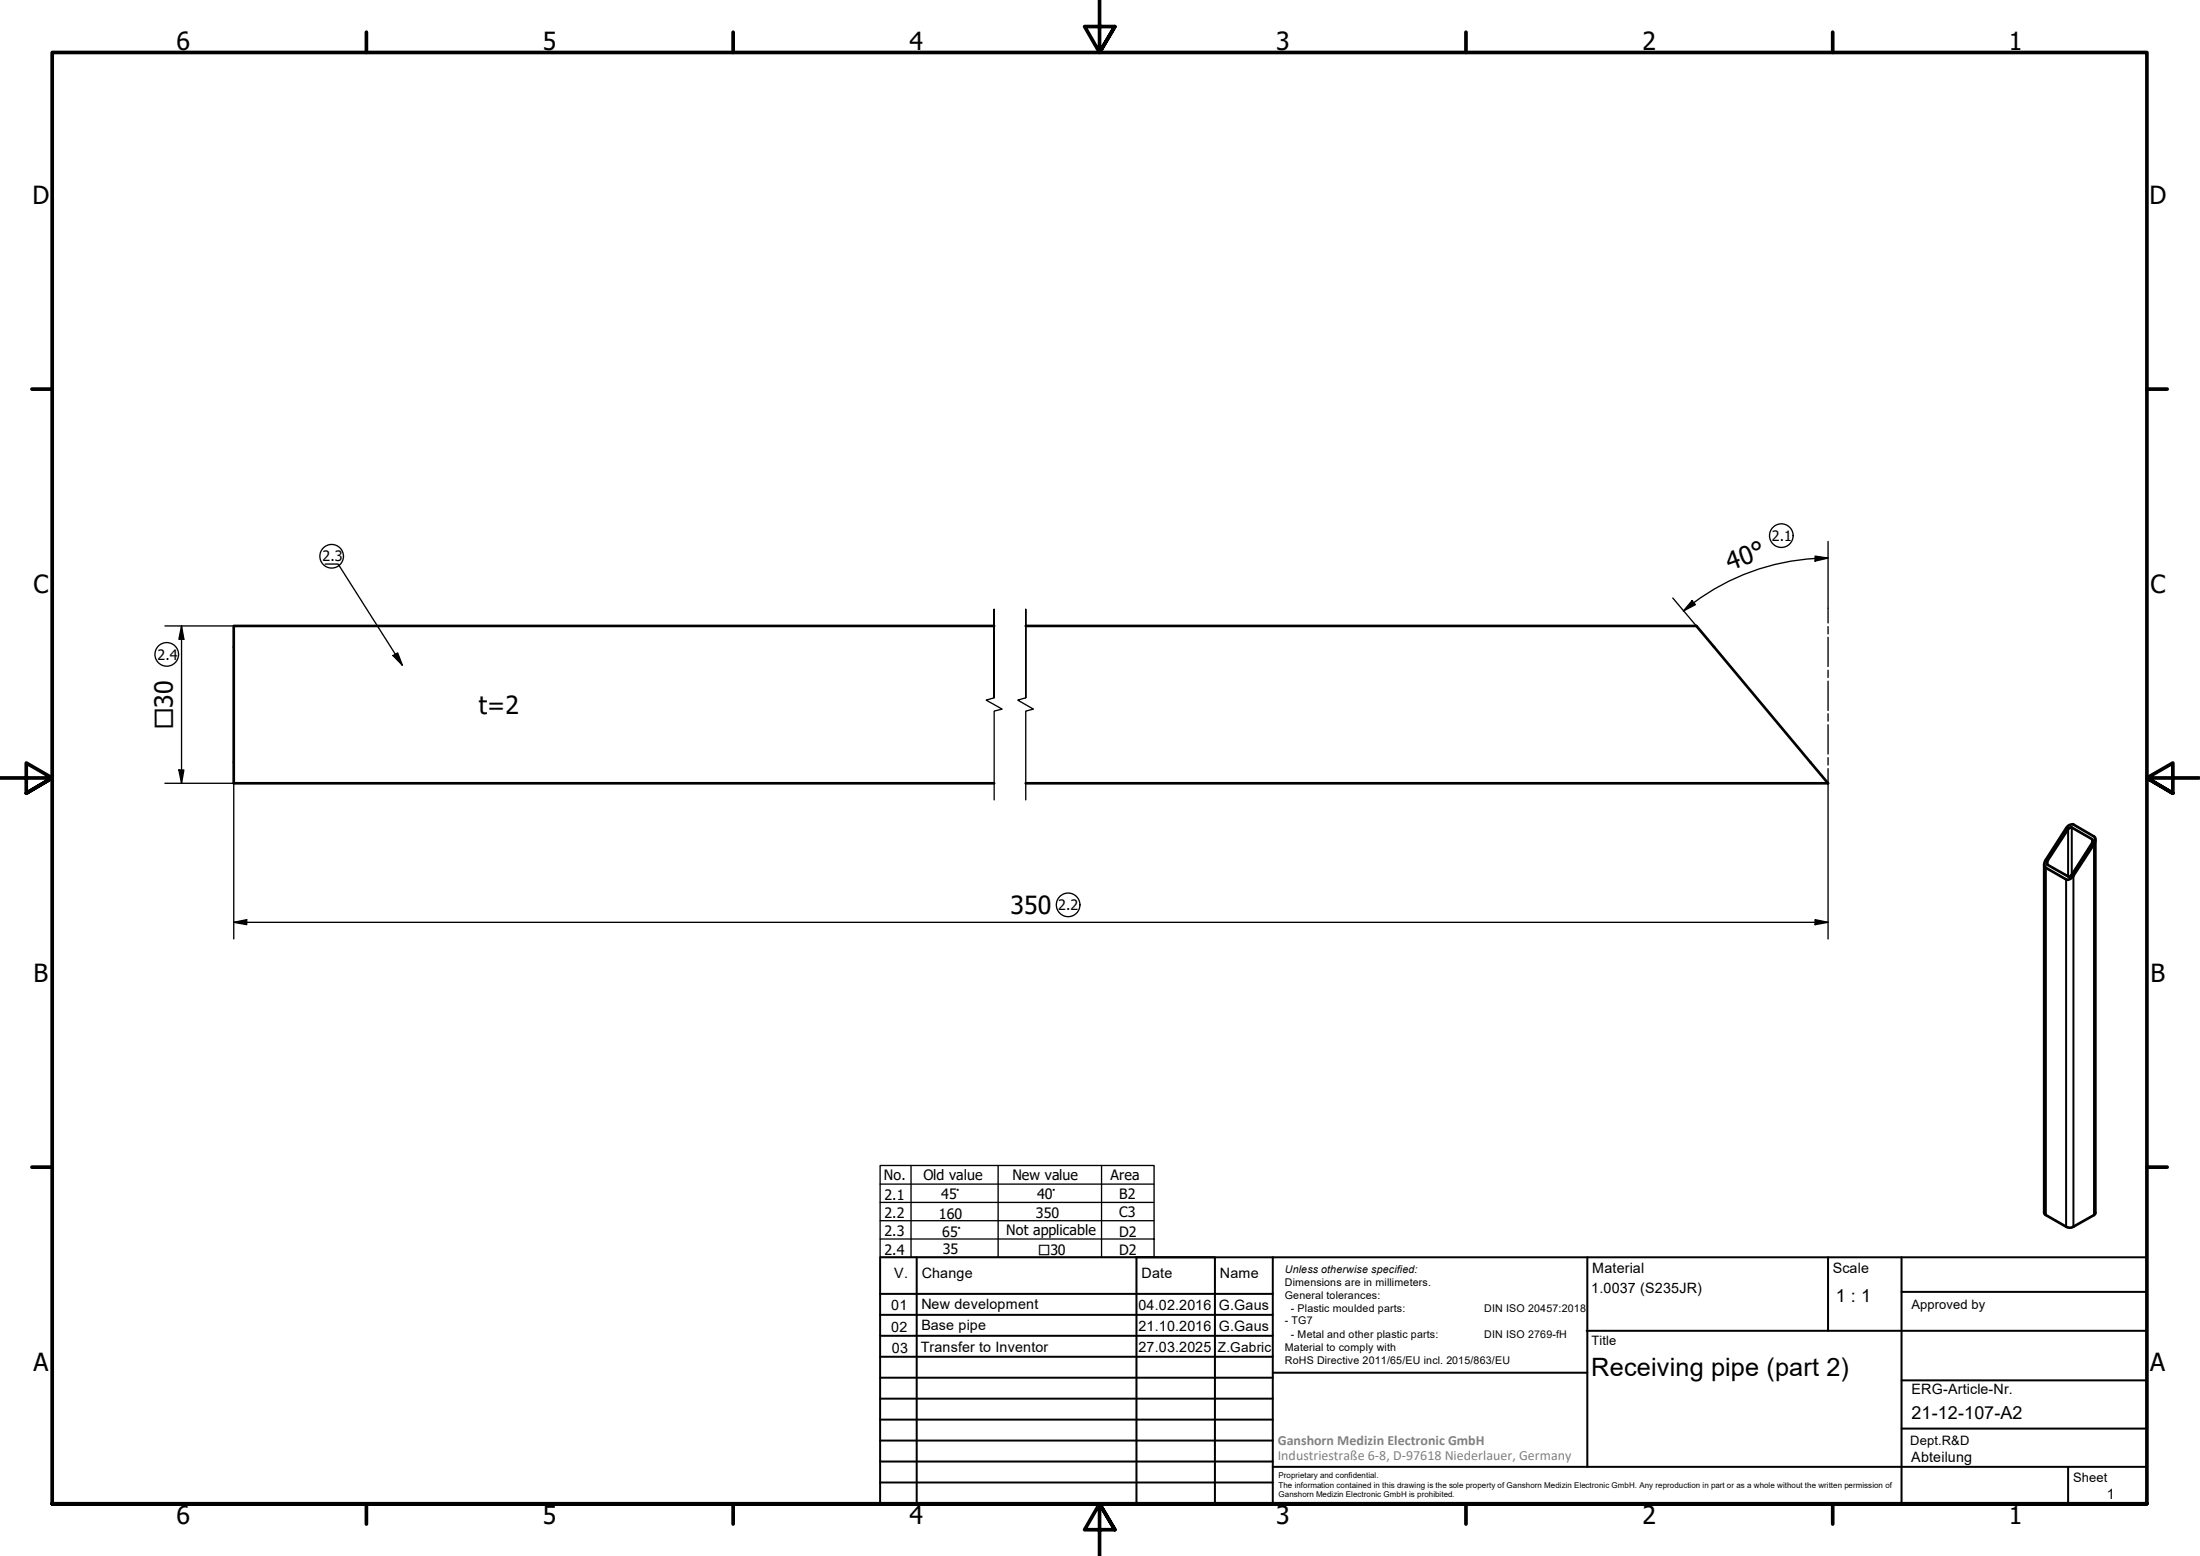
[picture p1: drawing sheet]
<svg xmlns="http://www.w3.org/2000/svg" width="420mm" height="297mm" viewBox="0 0 420 297" stroke-linecap="round" stroke-linejoin="round" font-family="sans-serif">
<!-- layer: Break Line (ISO) -->
<path d="M189.9 133.2v-16.9v16.9l-1.6 .5 3.1 1.7-1.5 .3v17M195.9 133.2v-16.9v16.9l-1.5 .5 3 1.7-1.5 .3v17" fill="none" stroke="#000" stroke-width=".25"/>
<!-- layer: Visible (ISO) -->
<path d="M189.9 119.5h-145.3v30h145.3M195.9 119.5h128.1l25.1 30h-153.2M395 157.6l.8-.3 .2 .1 3.9 2.3a1.14 1.14 0 0 1 0 1.4l-4.4 6.6a.85 .85 0 0 1-.9 .2l-3.9-2.2a1.06 1.06 0 0 1 0-1.6zM395.1 158.2l.4-.3 4.2 2.4v.5l-4 6.2-.5 .4-4.2-2.3-.1-.3 .1-.5zM400.2 160.3v71.4l-.3 .3-4.4 2.4-.9-.2-3.9-2.2-.3-.5v-66.5" fill="none" stroke="#000" stroke-width=".51"/>
<!-- layer: Visible Narrow (ISO) -->
<path d="M395 158.3v9M395.7 158v9M390.7 165.7v66.3M391 164.3v.8M394.6 167.9v66.3M396 167.2v67M399.5 160.2v.8M399.9 161.1v70.9" fill="none" stroke="#000" stroke-width=".38"/>
<!-- layer: Border (ISO) -->
<g fill="none" stroke="#000" stroke-width=".7">
<path d="M70 6.1v3.9M140 6.1v3.9M210 0v10l-2.9-4.9h5.8l-2.9 4.9 2.9-4.9M280 6.1v3.9M350 6.1v3.9M6.1 74.3h3.9M410 74.3h3.9M0 148.5h10l-5-2.8v5.7l5-2.9-5 2.9M420 148.5h-10l5-2.8v5.7l-5-2.9 5 2.9M6.1 222.8h3.9M410 222.8h3.9M10 287.1v-277.1h400v277.1h-400h400"/>
<path d="M70 287.1v3.8M140 287.1v3.8M212.9 292l-2.9-4.9 2.9 4.9h-5.8l2.9-4.9v9.9M280 287.1v3.8M350 287.1v3.8"/>
</g>
<!-- layer: TitleBlock -->
<g fill="none" stroke="#000" stroke-width=".38">
<path d="M168.1 251h75M168.1 247h75M168.1 255h75M168.1 259h75M175.1 240v47M216.9 240h15M217 240v47M232 240v47M243.1 240.1v46.9h-75v-47h241.9v47.1h-167M303 254h107M303.1 240v40M349.1 240v14"/>
<path d="M363.2 240v47.1M363.2 246.6h46.8M168.1 271h75M168.1 263h75M168.1 267h75M168.1 275h75M168.1 279h75M243.1 262.1h60M363.2 272.7h46.8M363.2 263.5h46.8M168.1 283h75M216.9 287h15"/>
<path d="M243.1 280h166.9M395 280.1v7"/>
</g>
<!-- layer: Sketch Geometry (ISO) -->
<g fill="none" stroke="#000" stroke-width=".25">
<path d="M349.1 116.1v2.8M349.1 119.6v1.4M349.1 121.7v5.5M349.1 127.9v1.4M349.1 130v5.6M349.1 136.3v1.4M349.1 138.4v5.5M349.1 144.6v1.4M349.1 146.7v2.8M168.1 236.5h52.3v3.5h-52.3zM168.1 236.5v-14h52.3v14M168.1 233h52.3"/>
<path d="M168.1 229.5h52.3M168.1 226h52.3M174 222.5v17.5M190.6 222.5v17.5M210.4 222.5v17.5"/>
<circle cx="63.3" cy="106.2" r="2.25"/>
<circle cx="340.2" cy="102.3" r="2.25"/>
<circle cx="31.8" cy="124.9" r="2.25"/>
<circle cx="204" cy="172.7" r="2.25"/>
</g>
<!-- layer: Dimension (ISO) -->
<g fill="none" stroke="#000" stroke-width=".25">
<path d="M31.5 119.5h13.1M34.7 119.5l.4 2.5h-.9zM34.7 119.5v30M319.5 114.2l7.8 9.3M323.2 114.7l.6 .7-2.3 1.2zM323.5 115l-2 1.6M346.6 106.2l2.5 .3-2.5 .6zM346.7 106.6a43 43 0 0 0-23.2 8.4M349.1 103.4v12.7M349.1 106.5l-2.5 .2M31.5 149.5h13.1M34.2 147h.9l-.4 2.5z"/>
<path d="M44.6 145.5v33.7M349.1 149.5v29.7M44.6 176.1l2.5-.5v.9zM44.6 176.1h304.5M346.6 175.6l2.5 .5-2.5 .4z"/>
</g>
<path d="M323.2 114.7l.6 .7-2.3 1.2zM346.6 106.2l2.5 .3-2.5 .6zM34.7 119.5l.4 2.5h-.9zM34.2 147h.9l-.4 2.5zM44.6 176.1l2.5-.5v.9zM346.6 175.6l2.5 .5-2.5 .4z" fill="#000"/>
<!-- layer: Symbol (ISO) -->
<path d="M62.1 107.7h2.5l12.2 19.3M75.1 125.1l.8-.5 .9 2.4z" fill="none" stroke="#000" stroke-width=".25"/>
<path d="M75.1 125.1l.8-.5 .9 2.4z" fill="#000"/>
<g font-size="4.8">
<text x="33.7" y="9.6">6</text>
<text x="103.7" y="9.6">5</text>
<text x="173.7" y="9.6">4</text>
<text x="243.7" y="9.6">3</text>
<text x="313.7" y="9.6">2</text>
<text x="383.7" y="9.6">1</text>
<text x="6.2" y="38.9">D</text>
<text x="410.5" y="38.9">D</text>
<text x="6.4" y="113.1">C</text>
<text x="330.4" y="109" transform="rotate(-20 330.4 109)">40°</text>
<text x="410.7" y="113.1">C</text>
<text x="91.4" y="136.4">t=2</text>
<text x="193" y="174.4">350</text>
<text x="6.4" y="187.4">B</text>
<text x="410.7" y="187.4">B</text>
<text x="6.4" y="261.7">A</text>
<text x="303.9" y="262.7">Receiving pipe (part 2)</text>
<text x="410.7" y="261.7">A</text>
<text x="33.7" y="290.9">6</text>
<text x="103.7" y="290.9">5</text>
<text x="173.7" y="290.9">4</text>
<text x="243.7" y="290.9">3</text>
<text x="313.7" y="290.9">2</text>
<text x="383.7" y="290.9">1</text>
</g>
<text font-size="4.6" x="33" y="139.2" transform="rotate(-90 33 139.2)">□30</text>
<g font-size="3.4">
<text x="350.6" y="248.5">1 : 1</text>
<text x="365.1" y="270.9">21-12-107-A2</text>
</g>
<g font-size="2.7">
<text x="61.6" y="107.2">2.3</text>
<text x="338.4" y="103.2">2.1</text>
<text x="30.1" y="125.9">2.4</text>
<text x="202.1" y="173.8">2.2</text>
<text x="168.8" y="225.3">No.</text>
<text x="176.3" y="225.3">Old value</text>
<text x="193.4" y="225.3">New value</text>
<text x="212.1" y="225.2">Area</text>
<text x="168.9" y="229">2.1</text>
<text x="168.9" y="232.5">2.2</text>
<text x="179.3" y="232.6">160</text>
<text x="179.8" y="228.9">45°</text>
<text x="197.8" y="232.5">350</text>
<text x="198.1" y="228.9">40°</text>
<text x="213.7" y="229">B2</text>
<text x="213.7" y="232.3">C3</text>
<text x="168.9" y="236">2.3</text>
<text x="168.9" y="239.6">2.4</text>
<text x="180" y="236.1">65°</text>
<text x="180.1" y="239.4">35</text>
<text x="192.2" y="235.8">Not applicable</text>
<text x="213.7" y="236.1">D2</text>
<text x="213.7" y="239.6">D2</text>
<text x="170.8" y="244">V.</text>
<text x="176" y="244">Change</text>
<text x="218" y="244">Date</text>
<text x="233" y="244">Name</text>
<text x="304.1" y="243">Material</text>
<text x="350" y="243.1">Scale</text>
<text x="170.2" y="250">01</text>
<text x="176" y="249.9">New development</text>
<text x="217.4" y="250">04.02.2016</text>
<text x="232.8" y="250">G.Gaus</text>
<text x="303.9" y="246.8">1.0037 (S235JR)</text>
<text x="170.2" y="254.3">02</text>
<text x="176" y="253.9">Base pipe</text>
<text x="217.4" y="254.1">21.10.2016</text>
<text x="232.8" y="254">G.Gaus</text>
<text x="170.3" y="258.4">03</text>
<text x="175.8" y="258.1">Transfer to Inventor</text>
<text x="217.4" y="258">27.03.2025</text>
<text x="365.1" y="266.1">ERG-Article-Nr.</text>
<text x="365" y="279">Abteilung</text>
<text x="402.3" y="286.2">1</text>
</g>
<g font-size="2.7" fill="#808080">
<text x="244" y="275.8">Ganshorn Medizin Electronic GmbH</text>
<text x="244" y="278.7">Industriestraße 6-8, D-97618 Niederlauer, Germany</text>
</g>
<g font-size="2.6">
<text x="198.2" y="239.5">□30</text>
<text x="232.6" y="258.2">Z.Gabric</text>
</g>
<g font-size="2.5">
<text x="365.1" y="249.9">Approved by</text>
<text x="304" y="256.8">Title</text>
<text x="364.8" y="275.8">Dept.R&amp;D</text>
<text x="395.9" y="282.9">Sheet</text>
</g>
<g font-size="2">
<text x="245.4" y="242.9">Unless otherwise specified:</text>
<text x="245.4" y="245.4">Dimensions are in millimeters.</text>
<text x="245.4" y="247.9">General tolerances:</text>
<text x="246.5" y="250.4">- Plastic moulded parts:</text>
<text x="283.5" y="250.4">DIN ISO 20457:2018</text>
<text x="245.4" y="252.8">- TG7</text>
<text x="245.4" y="257.9">Material to comply with</text>
<text x="246.5" y="255.4">- Metal and other plastic parts:</text>
<text x="283.5" y="255.4">DIN ISO 2769-fH</text>
<text x="245.4" y="260.3">RoHS Directive 2011/65/EU incl. 2015/863/EU</text>
</g>
<g font-size="1.5">
<text x="244.2" y="282.2">Proprietary and confidential.</text>
<text x="244.2" y="284">The information contained in this drawing is the sole property of Ganshorn Medizin Electronic GmbH. Any reproduction in part or as a whole without the written permission of</text>
<text x="244.2" y="285.8">Ganshorn Medizin Electronic GmbH is prohibited.</text>
</g>
</svg>
